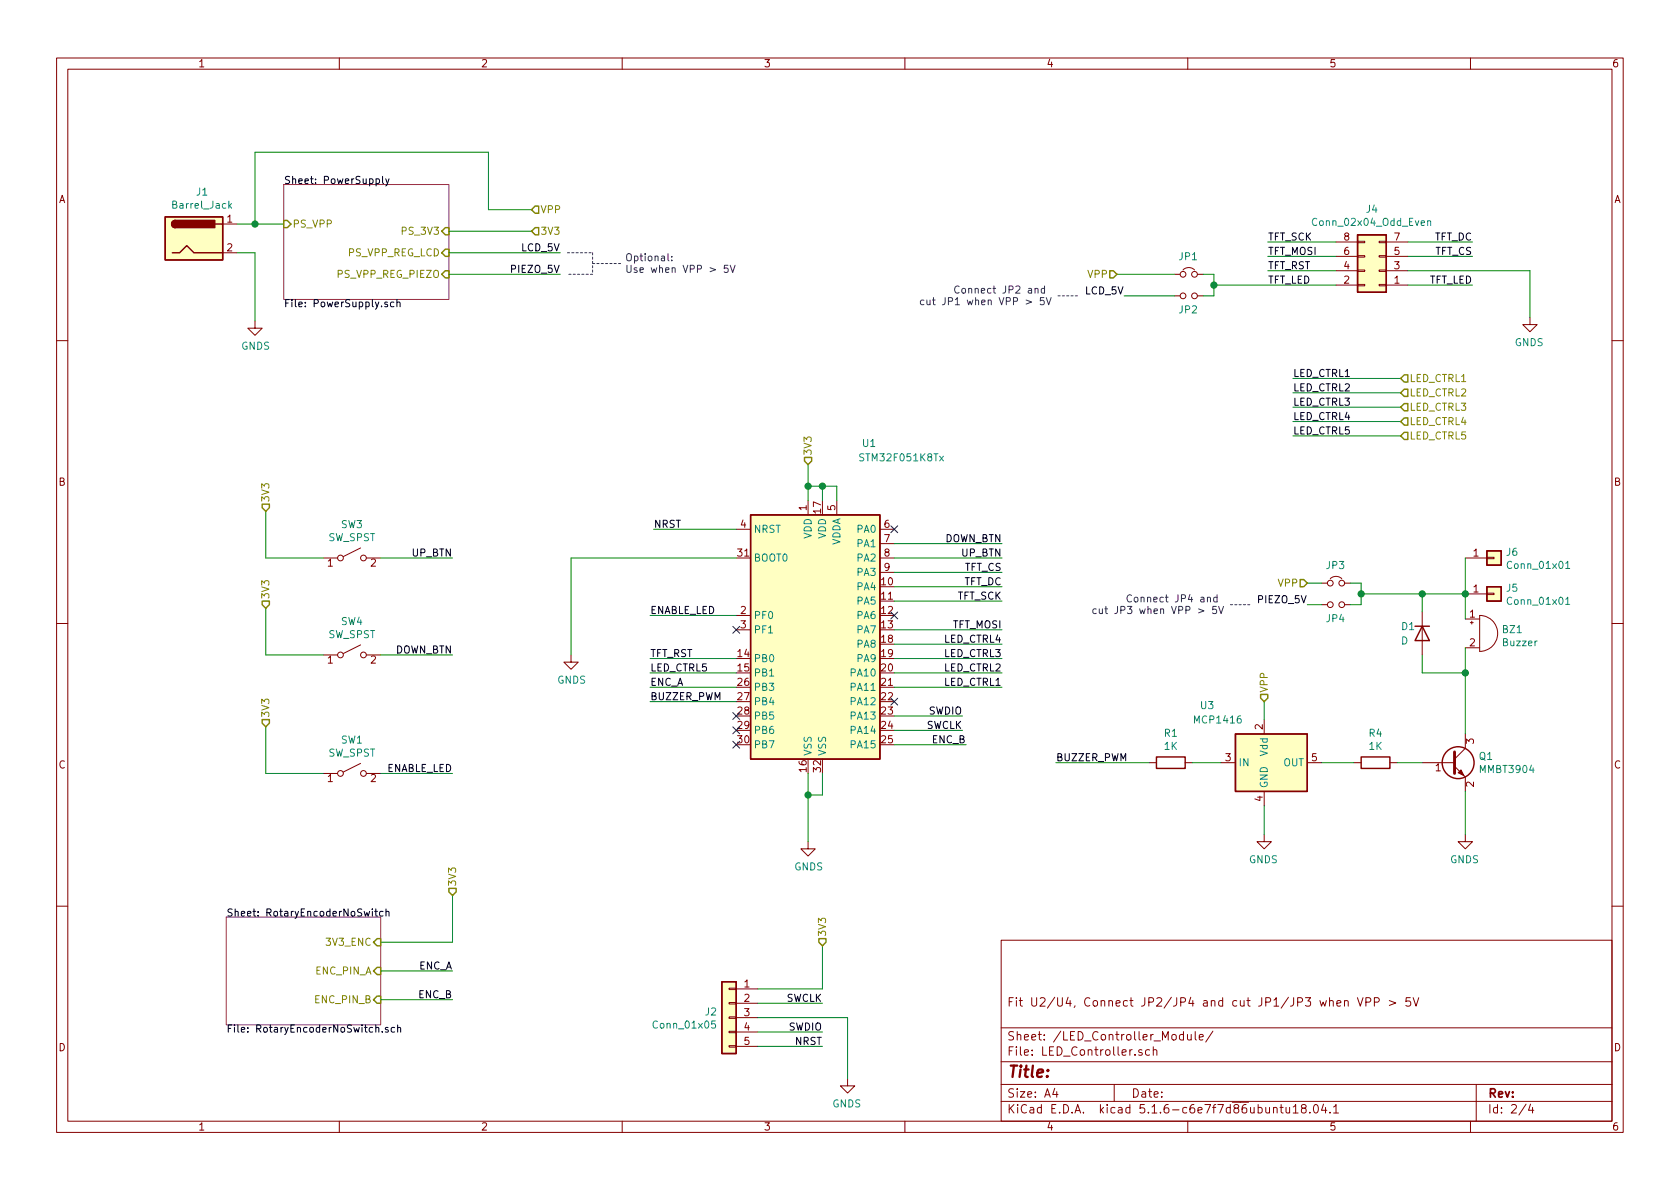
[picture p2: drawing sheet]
EESchema Schematic File Version 4
EELAYER 30 0
EELAYER END
$Descr A4 11693 8268
encoding utf-8
Sheet 2 4
Title ""
Date ""
Rev ""
Comp ""
Comment1 "Fit U2/U4, Connect JP2/JP4 and cut JP1/JP3 when VPP > 5V"
Comment2 ""
Comment3 ""
Comment4 ""
$EndDescr
Wire Wire Line
	5275 6875 5725 6875
Wire Wire Line
	5275 6975 5725 6975
Text Label 5725 6975 2    50   ~ 0
SWCLK
Text Label 5725 7175 2    50   ~ 0
SWDIO
Text Label 5725 7275 2    50   ~ 0
NRST
$Comp
L Connector_Generic:Conn_01x05 J2
U 1 1
P 5075 7075
F 0 "J2" H 5155 7117 50  0000 L CNN
F 1 "Conn_01x05" H 5155 7026 50  0000 L CNN
F 2 "Connector_PinHeader_2.54mm:PinHeader_1x05_P2.54mm_Vertical" H 5075 7075 50  0001 C CNN
F 3 "~" H 5075 7075 50  0001 C CNN
	1    5075 7075
	-1   0    0    -1  
$EndComp
Wire Wire Line
	5725 7175 5275 7175
Wire Wire Line
	5275 7275 5725 7275
Wire Wire Line
	5275 7075 5900 7075
Wire Wire Line
	5900 7075 5900 7500
$Comp
L power:GNDS #PWR018
U 1 1
P 5900 7500
F 0 "#PWR018" H 5900 7250 50  0001 C CNN
F 1 "GNDS" H 5905 7327 50  0000 C CNN
F 2 "" H 5900 7500 50  0001 C CNN
F 3 "" H 5900 7500 50  0001 C CNN
	1    5900 7500
	-1   0    0    -1  
$EndComp
Text Label 4550 3675 0    50   ~ 0
NRST
Wire Wire Line
	5125 3675 4550 3675
$Comp
L power:GNDS #PWR021
U 1 1
P 3975 4550
F 0 "#PWR021" H 3975 4300 50  0001 C CNN
F 1 "GNDS" H 3980 4377 50  0000 C CNN
F 2 "" H 3975 4550 50  0001 C CNN
F 3 "" H 3975 4550 50  0001 C CNN
	1    3975 4550
	1    0    0    -1  
$EndComp
Wire Wire Line
	6225 4975 6700 4975
Wire Wire Line
	6225 5075 6700 5075
Text Label 6700 5075 2    50   ~ 0
SWCLK
Text Label 6700 4975 2    50   ~ 0
SWDIO
Wire Wire Line
	5625 3475 5625 3375
Wire Wire Line
	5625 5375 5625 5525
$Comp
L power:GNDS #PWR022
U 1 1
P 5625 5850
F 0 "#PWR022" H 5625 5600 50  0001 C CNN
F 1 "GNDS" H 5630 5677 50  0000 C CNN
F 2 "" H 5625 5850 50  0001 C CNN
F 3 "" H 5625 5850 50  0001 C CNN
	1    5625 5850
	1    0    0    -1  
$EndComp
$Comp
L Switch:SW_SPST SW1
U 1 1
P 2450 5375
F 0 "SW1" H 2450 5610 50  0000 C CNN
F 1 "SW_SPST" H 2450 5519 50  0000 C CNN
F 2 "Connector_PinHeader_2.54mm:PinHeader_1x02_P2.54mm_Vertical" H 2450 5375 50  0001 C CNN
F 3 "~" H 2450 5375 50  0001 C CNN
	1    2450 5375
	1    0    0    -1  
$EndComp
Text HLabel 9750 2725 2    50   Input ~ 0
LED_CTRL2
Text HLabel 5625 3225 1    50   Input ~ 0
3V3
Wire Wire Line
	5725 6875 5725 6575
Text HLabel 5725 6575 1    50   Input ~ 0
3V3
Wire Wire Line
	5725 5375 5725 5525
Wire Wire Line
	5725 5525 5625 5525
Connection ~ 5625 5525
Wire Wire Line
	5625 5525 5625 5850
Wire Wire Line
	5625 3375 5725 3375
Wire Wire Line
	5725 3375 5725 3475
Connection ~ 5625 3375
Wire Wire Line
	5625 3375 5625 3225
Wire Wire Line
	5725 3375 5825 3375
Wire Wire Line
	5825 3375 5825 3475
Connection ~ 5725 3375
Text Label 4525 4275 0    50   ~ 0
ENABLE_LED
Wire Wire Line
	4525 4275 5125 4275
Text Label 6975 4775 2    50   ~ 0
LED_CTRL1
Wire Wire Line
	6975 4775 6225 4775
Text Label 6975 4675 2    50   ~ 0
LED_CTRL2
Wire Wire Line
	6975 4675 6225 4675
Text Label 6975 4575 2    50   ~ 0
LED_CTRL3
Wire Wire Line
	6975 4575 6225 4575
Text Label 6975 4475 2    50   ~ 0
LED_CTRL4
Wire Wire Line
	6975 4475 6225 4475
NoConn ~ 6225 4875
NoConn ~ 5125 5175
NoConn ~ 5125 5075
NoConn ~ 5125 4975
NoConn ~ 5125 4375
Text HLabel 9750 2825 2    50   Input ~ 0
LED_CTRL3
Text HLabel 9750 2925 2    50   Input ~ 0
LED_CTRL4
Text HLabel 9750 2625 2    50   Input ~ 0
LED_CTRL1
Text Label 9000 2625 0    50   ~ 0
LED_CTRL1
Wire Wire Line
	9000 2625 9750 2625
Text Label 9000 2725 0    50   ~ 0
LED_CTRL2
Wire Wire Line
	9000 2725 9750 2725
Text Label 9000 2825 0    50   ~ 0
LED_CTRL3
Wire Wire Line
	9000 2825 9750 2825
Text Label 9000 2925 0    50   ~ 0
LED_CTRL4
Wire Wire Line
	9000 2925 9750 2925
Text Label 3150 5375 2    50   ~ 0
ENABLE_LED
Wire Wire Line
	3150 5375 2650 5375
Wire Wire Line
	5125 4675 4525 4675
Text Label 4525 4675 0    50   ~ 0
LED_CTRL5
Wire Wire Line
	9750 3025 9000 3025
Text Label 9000 3025 0    50   ~ 0
LED_CTRL5
Text HLabel 9750 3025 2    50   Input ~ 0
LED_CTRL5
$Sheet
S 1575 6375 1075 750 
U 5EB5FCB1
F0 "RotaryEncoderNoSwitch" 50
F1 "RotaryEncoderNoSwitch.sch" 50
F2 "ENC_PIN_A" I R 2650 6750 50 
F3 "ENC_PIN_B" I R 2650 6950 50 
F4 "3V3_ENC" I R 2650 6550 50 
$EndSheet
Wire Wire Line
	2650 6950 3150 6950
Wire Wire Line
	2650 6750 3150 6750
Wire Wire Line
	2650 6550 3150 6550
Wire Wire Line
	3150 6550 3150 6225
Text HLabel 3150 6225 1    50   Input ~ 0
3V3
Text Label 3150 6750 2    50   ~ 0
ENC_A
Text Label 3150 6950 2    50   ~ 0
ENC_B
Wire Wire Line
	6225 5175 6725 5175
Wire Wire Line
	5125 4775 4525 4775
Text Label 4525 4775 0    50   ~ 0
ENC_A
Text Label 6725 5175 2    50   ~ 0
ENC_B
NoConn ~ 6225 3675
Wire Wire Line
	6225 4175 6975 4175
Wire Wire Line
	6225 4375 6975 4375
Text Label 6975 4175 2    50   ~ 0
TFT_SCK
NoConn ~ 6225 4275
Text Label 6975 4375 2    50   ~ 0
TFT_MOSI
Wire Wire Line
	5125 4575 4525 4575
Text Label 4525 4575 0    50   ~ 0
TFT_RST
Wire Wire Line
	6225 4075 6975 4075
Text Label 6975 4075 2    50   ~ 0
TFT_DC
$Comp
L MCU_ST_STM32F0:STM32F051K8Tx U1
U 1 1
P 5725 4375
F 0 "U1" H 6050 5675 50  0000 C CNN
F 1 "STM32F051K8Tx" H 6275 5575 50  0000 C CNN
F 2 "Package_QFP:LQFP-32_7x7mm_P0.8mm" H 5225 3475 50  0001 R CNN
F 3 "http://www.st.com/st-web-ui/static/active/en/resource/technical/document/datasheet/DM00039193.pdf" H 5725 4375 50  0001 C CNN
	1    5725 4375
	1    0    0    -1  
$EndComp
Wire Wire Line
	6225 3975 6975 3975
Text Label 6975 3975 2    50   ~ 0
TFT_CS
$Comp
L Connector_Generic:Conn_02x04_Odd_Even J4
U 1 1
P 9600 1875
F 0 "J4" H 9650 1450 50  0000 C CNN
F 1 "Conn_02x04_Odd_Even" H 9650 1541 50  0000 C CNN
F 2 "Connector_PinHeader_2.54mm:PinHeader_2x04_P2.54mm_Vertical" H 9600 1875 50  0001 C CNN
F 3 "~" H 9600 1875 50  0001 C CNN
	1    9600 1875
	-1   0    0    1   
$EndComp
Wire Wire Line
	9800 1875 10650 1875
Wire Wire Line
	10650 1875 10650 2200
$Comp
L power:GNDS #PWR04
U 1 1
P 10650 2200
F 0 "#PWR04" H 10650 1950 50  0001 C CNN
F 1 "GNDS" H 10655 2027 50  0000 C CNN
F 2 "" H 10650 2200 50  0001 C CNN
F 3 "" H 10650 2200 50  0001 C CNN
	1    10650 2200
	-1   0    0    -1  
$EndComp
Wire Wire Line
	9800 1975 10250 1975
Wire Wire Line
	9300 1775 8825 1775
Text Label 8825 1775 0    50   ~ 0
TFT_MOSI
Wire Wire Line
	9800 1775 10250 1775
Wire Wire Line
	9800 1675 10250 1675
Wire Wire Line
	9300 1675 8825 1675
Text Label 8825 1675 0    50   ~ 0
TFT_SCK
Text Label 10250 1675 2    50   ~ 0
TFT_DC
Text Label 10250 1775 2    50   ~ 0
TFT_CS
Text Label 8825 1875 0    50   ~ 0
TFT_RST
Wire Wire Line
	9300 1875 8825 1875
Wire Wire Line
	3975 3875 5125 3875
$Comp
L Switch:SW_SPST SW3
U 1 1
P 2450 3875
F 0 "SW3" H 2450 4110 50  0000 C CNN
F 1 "SW_SPST" H 2450 4019 50  0000 C CNN
F 2 "Connector_PinHeader_2.54mm:PinHeader_1x02_P2.54mm_Vertical" H 2450 3875 50  0001 C CNN
F 3 "~" H 2450 3875 50  0001 C CNN
	1    2450 3875
	1    0    0    -1  
$EndComp
Text Label 3150 3875 2    50   ~ 0
UP_BTN
Wire Wire Line
	3150 3875 2650 3875
Text Label 6975 3875 2    50   ~ 0
UP_BTN
Wire Wire Line
	6975 3875 6225 3875
Wire Wire Line
	1850 3875 1850 3550
Text HLabel 1850 3550 1    50   Input ~ 0
3V3
Wire Wire Line
	1850 3875 2250 3875
Wire Wire Line
	1850 5375 1850 5050
Text HLabel 1850 5050 1    50   Input ~ 0
3V3
Wire Wire Line
	1850 5375 2250 5375
$Comp
L Device:Buzzer BZ1
U 1 1
P 10300 4400
F 0 "BZ1" H 10452 4429 50  0000 L CNN
F 1 "Buzzer" H 10452 4338 50  0000 L CNN
F 2 "Buzzer_Beeper:Buzzer_12x9.5RM7.6" V 10275 4500 50  0001 C CNN
F 3 "~" V 10275 4500 50  0001 C CNN
	1    10300 4400
	1    0    0    -1  
$EndComp
$Comp
L Driver_FET:MCP1416 U3
U 1 1
P 8800 5300
F 0 "U3" H 8350 5700 50  0000 L CNN
F 1 "MCP1416" H 8300 5600 50  0000 L CNN
F 2 "Package_TO_SOT_SMD:SOT-23-5" H 8800 4900 50  0001 C CIN
F 3 "http://ww1.microchip.com/downloads/en/DeviceDoc/20002092F.pdf" H 8600 5550 50  0001 C CNN
	1    8800 5300
	1    0    0    -1  
$EndComp
$Comp
L Transistor_BJT:MMBT3904 Q1
U 1 1
P 10100 5300
F 0 "Q1" H 10291 5346 50  0000 L CNN
F 1 "MMBT3904" H 10291 5255 50  0000 L CNN
F 2 "Package_TO_SOT_SMD:SOT-23" H 10300 5225 50  0001 L CIN
F 3 "https://www.fairchildsemi.com/datasheets/2N/2N3904.pdf" H 10100 5300 50  0001 L CNN
	1    10100 5300
	1    0    0    -1  
$EndComp
Text HLabel 8800 4875 1    50   Input ~ 0
VPP
Wire Wire Line
	8800 4875 8800 5000
$Comp
L power:GNDS #PWR05
U 1 1
P 8800 5800
F 0 "#PWR05" H 8800 5550 50  0001 C CNN
F 1 "GNDS" H 8805 5627 50  0000 C CNN
F 2 "" H 8800 5800 50  0001 C CNN
F 3 "" H 8800 5800 50  0001 C CNN
	1    8800 5800
	-1   0    0    -1  
$EndComp
Wire Wire Line
	8800 5800 8800 5600
Wire Wire Line
	9200 5300 9425 5300
Text HLabel 9100 4050 0    50   Input ~ 0
VPP
$Comp
L power:GNDS #PWR06
U 1 1
P 10200 5800
F 0 "#PWR06" H 10200 5550 50  0001 C CNN
F 1 "GNDS" H 10205 5627 50  0000 C CNN
F 2 "" H 10200 5800 50  0001 C CNN
F 3 "" H 10200 5800 50  0001 C CNN
	1    10200 5800
	-1   0    0    -1  
$EndComp
Wire Wire Line
	10200 5800 10200 5500
Wire Wire Line
	10200 4500 10200 4675
$Comp
L Device:D D1
U 1 1
P 9900 4400
F 0 "D1" V 9850 4250 50  0000 L CNN
F 1 "D" V 9950 4250 50  0000 L CNN
F 2 "Diode_SMD:D_SOD-123F" H 9900 4400 50  0001 C CNN
F 3 "~" H 9900 4400 50  0001 C CNN
	1    9900 4400
	0    1    1    0   
$EndComp
Wire Wire Line
	9900 4250 9900 4125
Wire Wire Line
	9900 4125 10200 4125
Wire Wire Line
	10200 4125 10200 4300
Wire Wire Line
	9900 4550 9900 4675
Wire Wire Line
	9900 4675 10200 4675
Connection ~ 10200 4675
Wire Wire Line
	10200 4675 10200 5100
Wire Wire Line
	5125 4875 4525 4875
Text Label 4525 4875 0    50   ~ 0
BUZZER_PWM
Text Label 7350 5300 0    50   ~ 0
BUZZER_PWM
Wire Wire Line
	7350 5300 8000 5300
$Comp
L Switch:SW_SPST SW4
U 1 1
P 2450 4550
F 0 "SW4" H 2450 4785 50  0000 C CNN
F 1 "SW_SPST" H 2450 4694 50  0000 C CNN
F 2 "Connector_PinHeader_2.54mm:PinHeader_1x02_P2.54mm_Vertical" H 2450 4550 50  0001 C CNN
F 3 "~" H 2450 4550 50  0001 C CNN
	1    2450 4550
	1    0    0    -1  
$EndComp
Text Label 3150 4550 2    50   ~ 0
DOWN_BTN
Wire Wire Line
	3150 4550 2650 4550
Wire Wire Line
	1850 4550 1850 4225
Text HLabel 1850 4225 1    50   Input ~ 0
3V3
Wire Wire Line
	1850 4550 2250 4550
Text Label 6975 3775 2    50   ~ 0
DOWN_BTN
Wire Wire Line
	6975 3775 6225 3775
Wire Wire Line
	3975 3875 3975 4550
$Comp
L Device:R R1
U 1 1
P 8150 5300
F 0 "R1" V 7943 5300 50  0000 C CNN
F 1 "1K" V 8034 5300 50  0000 C CNN
F 2 "Resistor_SMD:R_0805_2012Metric_Pad1.15x1.40mm_HandSolder" V 8080 5300 50  0001 C CNN
F 3 "~" H 8150 5300 50  0001 C CNN
	1    8150 5300
	0    1    1    0   
$EndComp
Wire Wire Line
	8300 5300 8500 5300
$Comp
L Device:R R4
U 1 1
P 9575 5300
F 0 "R4" V 9368 5300 50  0000 C CNN
F 1 "1K" V 9459 5300 50  0000 C CNN
F 2 "Resistor_SMD:R_0805_2012Metric_Pad1.15x1.40mm_HandSolder" V 9505 5300 50  0001 C CNN
F 3 "~" H 9575 5300 50  0001 C CNN
	1    9575 5300
	0    1    1    0   
$EndComp
Wire Wire Line
	9725 5300 9900 5300
Wire Wire Line
	9475 4125 9900 4125
Wire Wire Line
	9100 4050 9200 4050
$Comp
L Device:Jumper_NC_Small JP3
U 1 1
P 9300 4050
F 0 "JP3" H 9225 4175 50  0000 L CNN
F 1 "Jumper_NC_Small" V 9345 4124 50  0001 L CNN
F 2 "Jumper:SolderJumper-2_P1.3mm_Bridged_Pad1.0x1.5mm" H 9300 4050 50  0001 C CNN
F 3 "~" H 9300 4050 50  0001 C CNN
	1    9300 4050
	1    0    0    -1  
$EndComp
$Comp
L Device:Jumper_NO_Small JP4
U 1 1
P 9300 4200
F 0 "JP4" H 9225 4300 50  0000 L CNN
F 1 "Jumper_NO_Small" V 9345 4248 50  0001 L CNN
F 2 "Jumper:SolderJumper-2_P1.3mm_Open_Pad1.0x1.5mm" H 9300 4200 50  0001 C CNN
F 3 "~" H 9300 4200 50  0001 C CNN
	1    9300 4200
	1    0    0    1   
$EndComp
Wire Wire Line
	9400 4050 9475 4050
Wire Wire Line
	9475 4050 9475 4125
Wire Wire Line
	9400 4200 9475 4200
Wire Wire Line
	9475 4200 9475 4125
Connection ~ 9475 4125
Wire Wire Line
	9200 4200 9100 4200
Text Label 9100 4200 2    50   ~ 0
PIEZO_5V
Text HLabel 7775 1900 0    50   Input ~ 0
VPP
Wire Wire Line
	7775 1900 8175 1900
$Comp
L Device:Jumper_NC_Small JP1
U 1 1
P 8275 1900
F 0 "JP1" H 8200 2025 50  0000 L CNN
F 1 "Jumper_NC_Small" V 8320 1974 50  0001 L CNN
F 2 "Jumper:SolderJumper-2_P1.3mm_Bridged_Pad1.0x1.5mm" H 8275 1900 50  0001 C CNN
F 3 "~" H 8275 1900 50  0001 C CNN
	1    8275 1900
	1    0    0    -1  
$EndComp
$Comp
L Device:Jumper_NO_Small JP2
U 1 1
P 8275 2050
F 0 "JP2" H 8200 2150 50  0000 L CNN
F 1 "Jumper_NO_Small" V 8320 2098 50  0001 L CNN
F 2 "Jumper:SolderJumper-2_P1.3mm_Open_Pad1.0x1.5mm" H 8275 2050 50  0001 C CNN
F 3 "~" H 8275 2050 50  0001 C CNN
	1    8275 2050
	1    0    0    1   
$EndComp
Wire Wire Line
	8375 1900 8450 1900
Wire Wire Line
	8450 1900 8450 1975
Wire Wire Line
	8375 2050 8450 2050
Wire Wire Line
	8450 2050 8450 1975
Connection ~ 8450 1975
Wire Wire Line
	8175 2050 7825 2050
Text Label 8825 1975 0    50   ~ 0
TFT_LED
Text Label 10250 1975 2    50   ~ 0
TFT_LED
$Sheet
S 1975 1275 1150 800 
U 5F0E8CE1
F0 "PowerSupply" 50
F1 "PowerSupply.sch" 50
F2 "PS_VPP" I L 1975 1550 50 
F3 "PS_3V3" I R 3125 1600 50 
F4 "PS_VPP_REG_LCD" I R 3125 1750 50 
F5 "PS_VPP_REG_PIEZO" I R 3125 1900 50 
$EndSheet
Wire Wire Line
	3125 1600 3700 1600
Text HLabel 3700 1600 2    50   Input ~ 0
3V3
Text HLabel 3700 1450 2    50   Input ~ 0
VPP
Wire Wire Line
	3700 1450 3400 1450
Wire Wire Line
	3125 1750 3900 1750
Text Label 3900 1750 2    50   ~ 0
LCD_5V
Wire Wire Line
	3125 1900 3900 1900
Text Label 3900 1900 2    50   ~ 0
PIEZO_5V
$Comp
L Connector:Barrel_Jack J1
U 1 1
P 1350 1650
AR Path="/5EAB227C/5F1D23D7" Ref="J1"  Part="1" 
AR Path="/5EAB227C/5F0E8CE1/5F1D23D7" Ref="J?"  Part="1" 
F 0 "J1" H 1407 1975 50  0000 C CNN
F 1 "Barrel_Jack" H 1407 1884 50  0000 C CNN
F 2 "Connector_Molex:Molex_KK-254_AE-6410-02A_1x02_P2.54mm_Vertical" H 1400 1610 50  0001 C CNN
F 3 "~" H 1400 1610 50  0001 C CNN
	1    1350 1650
	1    0    0    -1  
$EndComp
Wire Wire Line
	1650 1550 1775 1550
Wire Wire Line
	1650 1750 1775 1750
Wire Wire Line
	1775 1750 1775 2225
$Comp
L power:GNDS #PWR0102
U 1 1
P 1775 2225
F 0 "#PWR0102" H 1775 1975 50  0001 C CNN
F 1 "GNDS" H 1780 2052 50  0000 C CNN
F 2 "" H 1775 2225 50  0001 C CNN
F 3 "" H 1775 2225 50  0001 C CNN
	1    1775 2225
	1    0    0    -1  
$EndComp
Wire Wire Line
	1775 1550 1775 1050
Wire Wire Line
	1775 1050 3400 1050
Wire Wire Line
	3400 1050 3400 1450
Connection ~ 1775 1550
Wire Wire Line
	1775 1550 1975 1550
Wire Wire Line
	8450 1975 9300 1975
Text Label 7825 2050 2    50   ~ 0
LCD_5V
Connection ~ 9900 4125
Text Notes 4350 1900 0    50   ~ 0
Optional:\nUse when VPP > 5V
Wire Notes Line
	3950 1750 4125 1750
Wire Notes Line
	4125 1750 4125 1900
Wire Notes Line
	4125 1900 3950 1900
Wire Notes Line
	4125 1825 4325 1825
Text Notes 7325 2125 2    50   ~ 0
Connect JP2 and \ncut JP1 when VPP > 5V
Wire Notes Line
	7500 2050 7350 2050
Text Notes 8525 4275 2    50   ~ 0
Connect JP4 and \ncut JP3 when VPP > 5V
Wire Notes Line
	8700 4200 8550 4200
$Comp
L Connector_Generic:Conn_01x01 J5
U 1 1
P 10400 4125
F 0 "J5" H 10480 4167 50  0000 L CNN
F 1 "Conn_01x01" H 10480 4076 50  0000 L CNN
F 2 "Connector_PinHeader_2.54mm:PinHeader_1x01_P2.54mm_Vertical" H 10400 4125 50  0001 C CNN
F 3 "~" H 10400 4125 50  0001 C CNN
	1    10400 4125
	1    0    0    -1  
$EndComp
Connection ~ 10200 4125
$Comp
L Connector_Generic:Conn_01x01 J6
U 1 1
P 10400 3875
F 0 "J6" H 10480 3917 50  0000 L CNN
F 1 "Conn_01x01" H 10480 3826 50  0000 L CNN
F 2 "Connector_PinHeader_2.54mm:PinHeader_1x01_P2.54mm_Vertical" H 10400 3875 50  0001 C CNN
F 3 "~" H 10400 3875 50  0001 C CNN
	1    10400 3875
	1    0    0    -1  
$EndComp
Wire Wire Line
	10200 3875 10200 4125
$EndSCHEMATC
